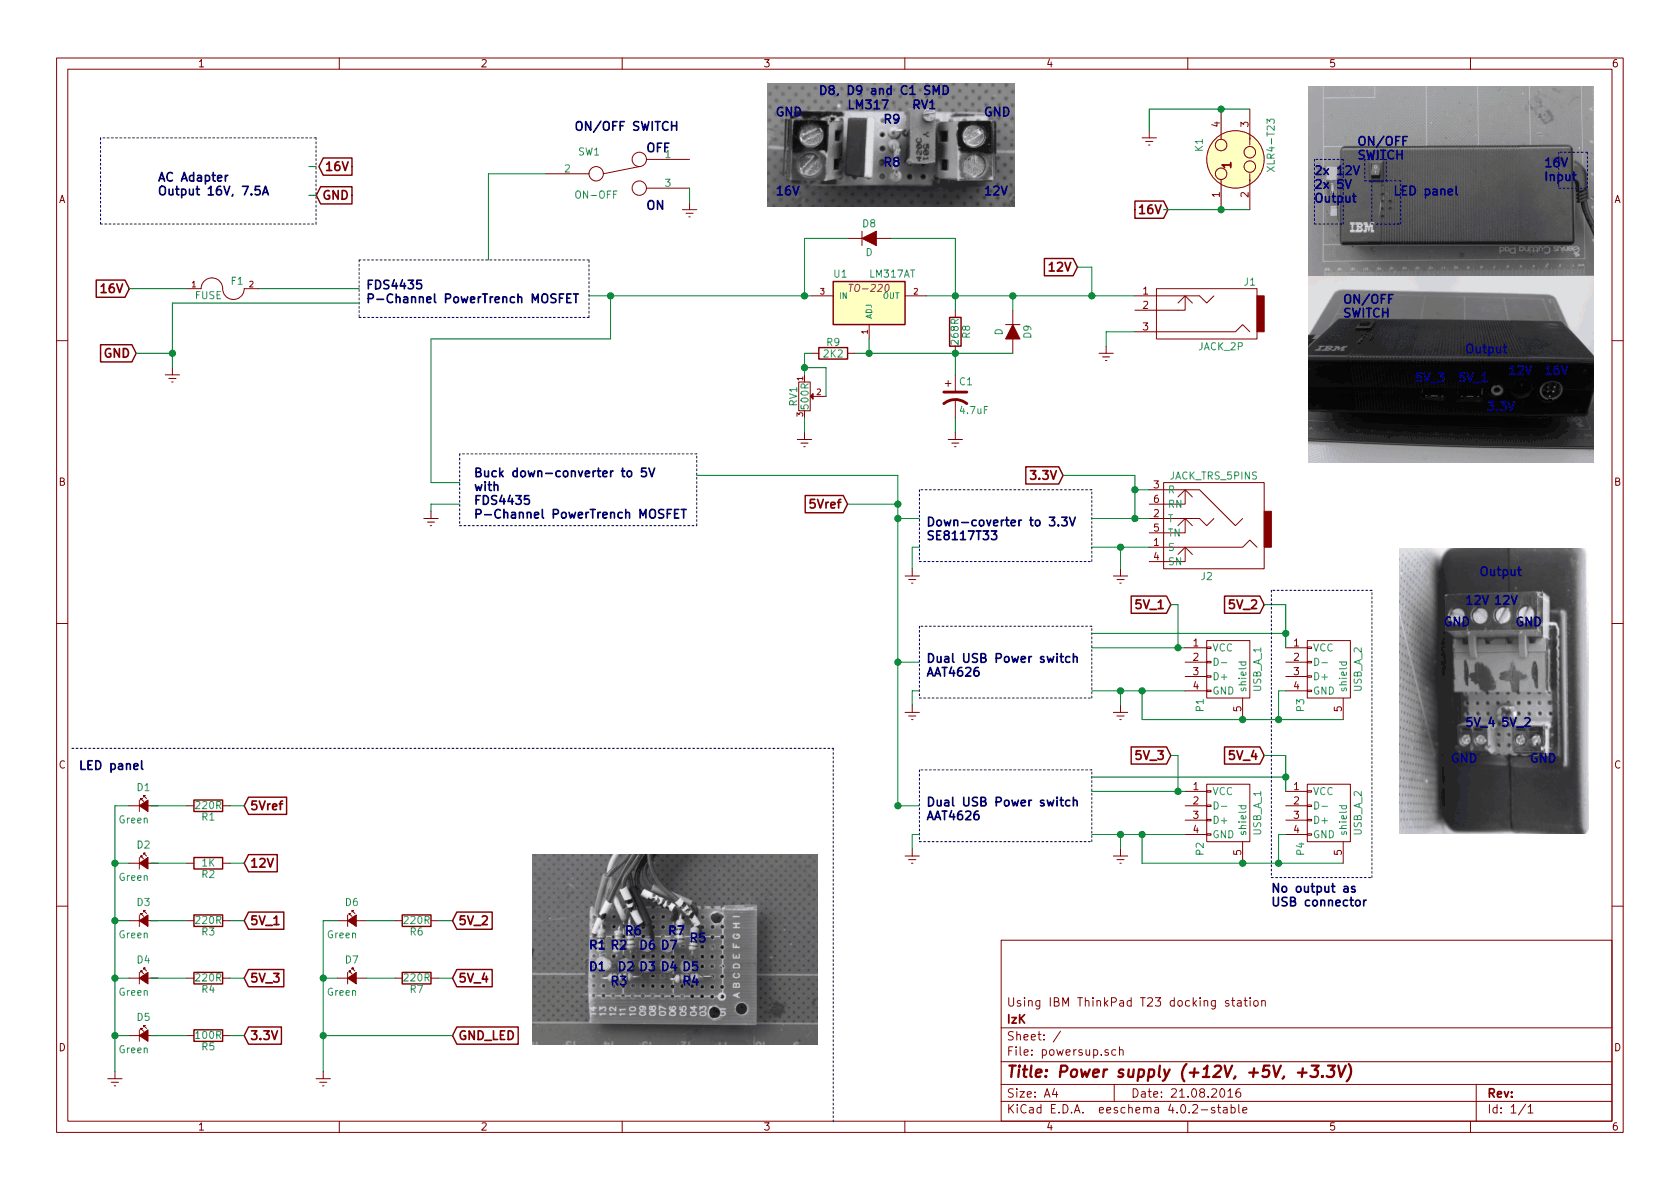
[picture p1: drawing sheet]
EESchema Schematic File Version 2
LIBS:power
LIBS:device
LIBS:transistors
LIBS:conn
LIBS:linear
LIBS:regul
LIBS:74xx
LIBS:cmos4000
LIBS:adc-dac
LIBS:memory
LIBS:xilinx
LIBS:microcontrollers
LIBS:dsp
LIBS:microchip
LIBS:analog_switches
LIBS:motorola
LIBS:texas
LIBS:intel
LIBS:audio
LIBS:interface
LIBS:digital-audio
LIBS:philips
LIBS:display
LIBS:cypress
LIBS:siliconi
LIBS:opto
LIBS:atmel
LIBS:contrib
LIBS:valves
LIBS:powersup-cache
EELAYER 25 0
EELAYER END
$Descr A4 11693 8268
encoding utf-8
Sheet 1 1
Title "Power supply (+12V, +5V, +3.3V)"
Date "21.08.2016"
Rev ""
Comp "IzK"
Comment1 "Using IBM ThinkPad T23 docking station"
Comment2 ""
Comment3 ""
Comment4 ""
$EndDescr
Wire Notes Line
	700  950  700  1550
Wire Notes Line
	700  1550 2200 1550
Wire Notes Line
	2200 1550 2200 950 
Wire Notes Line
	2200 950  700  950 
Text Notes 1100 1350 0    60   ~ 12
AC Adapter\nOutput 16V, 7.5A\n
Text GLabel 2450 1150 0    60   Output ~ 12
16V
Text GLabel 2450 1350 0    60   Output ~ 12
GND
Wire Wire Line
	2200 1150 2150 1150
Wire Wire Line
	2200 1350 2150 1350
$Comp
L JACK_2P J1
U 1 1
P 8350 2150
F 0 "J1" H 8000 1950 50  0000 C CNN
F 1 "JACK_2P" H 8200 2400 50  0000 C CNN
F 2 "" H 8350 2150 50  0000 C CNN
F 3 "" H 8350 2150 50  0000 C CNN
	1    8350 2150
	-1   0    0    1   
$EndComp
$Comp
L LM317AT U1
U 1 1
P 6050 2100
F 0 "U1" H 5850 2300 50  0000 C CNN
F 1 "LM317AT" H 6050 2300 50  0000 L CNN
F 2 "TO-220" H 6050 2200 50  0000 C CIN
F 3 "" H 6050 2100 50  0000 C CNN
	1    6050 2100
	1    0    0    -1  
$EndComp
$Comp
L FUSE F1
U 1 1
P 1550 2000
F 0 "F1" H 1650 2050 50  0000 C CNN
F 1 "FUSE" H 1450 1950 50  0000 C CNN
F 2 "" H 1550 2000 50  0000 C CNN
F 3 "" H 1550 2000 50  0000 C CNN
	1    1550 2000
	1    0    0    -1  
$EndComp
Text GLabel 900  2000 0    60   Input ~ 12
16V
Wire Wire Line
	900  2000 1300 2000
$Comp
L USB_A P1
U 1 1
P 8550 4700
F 0 "P1" H 8750 4500 50  0000 C CNN
F 1 "USB_A_1" H 8500 4900 50  0000 C CNN
F 2 "" V 8500 4600 50  0000 C CNN
F 3 "" V 8500 4600 50  0000 C CNN
	1    8550 4700
	0    1    1    0   
$EndComp
$Comp
L USB_A P2
U 1 1
P 8550 5700
F 0 "P2" H 8750 5500 50  0000 C CNN
F 1 "USB_A_1" H 8500 5900 50  0000 C CNN
F 2 "" V 8500 5600 50  0000 C CNN
F 3 "" V 8500 5600 50  0000 C CNN
	1    8550 5700
	0    1    1    0   
$EndComp
$Comp
L Led_Small D2
U 1 1
P 1000 6000
F 0 "D2" H 950 6125 50  0000 L CNN
F 1 "Green" H 825 5900 50  0000 L CNN
F 2 "" V 1000 6000 50  0000 C CNN
F 3 "" V 1000 6000 50  0000 C CNN
	1    1000 6000
	1    0    0    -1  
$EndComp
$Comp
L Led_Small D3
U 1 1
P 1000 6400
F 0 "D3" H 950 6525 50  0000 L CNN
F 1 "Green" H 825 6300 50  0000 L CNN
F 2 "" V 1000 6400 50  0000 C CNN
F 3 "" V 1000 6400 50  0000 C CNN
	1    1000 6400
	1    0    0    -1  
$EndComp
$Comp
L Led_Small D1
U 1 1
P 1000 5600
F 0 "D1" H 950 5725 50  0000 L CNN
F 1 "Green" H 825 5500 50  0000 L CNN
F 2 "" V 1000 5600 50  0000 C CNN
F 3 "" V 1000 5600 50  0000 C CNN
	1    1000 5600
	1    0    0    -1  
$EndComp
$Comp
L Led_Small D4
U 1 1
P 1000 6800
F 0 "D4" H 950 6925 50  0000 L CNN
F 1 "Green" H 825 6700 50  0000 L CNN
F 2 "" V 1000 6800 50  0000 C CNN
F 3 "" V 1000 6800 50  0000 C CNN
	1    1000 6800
	1    0    0    -1  
$EndComp
$Comp
L Led_Small D5
U 1 1
P 1000 7200
F 0 "D5" H 950 7325 50  0000 L CNN
F 1 "Green" H 825 7100 50  0000 L CNN
F 2 "" V 1000 7200 50  0000 C CNN
F 3 "" V 1000 7200 50  0000 C CNN
	1    1000 7200
	1    0    0    -1  
$EndComp
$Comp
L Led_Small D6
U 1 1
P 2450 6400
F 0 "D6" H 2400 6525 50  0000 L CNN
F 1 "Green" H 2275 6300 50  0000 L CNN
F 2 "" V 2450 6400 50  0000 C CNN
F 3 "" V 2450 6400 50  0000 C CNN
	1    2450 6400
	1    0    0    -1  
$EndComp
$Comp
L Led_Small D7
U 1 1
P 2450 6800
F 0 "D7" H 2400 6925 50  0000 L CNN
F 1 "Green" H 2275 6700 50  0000 L CNN
F 2 "" V 2450 6800 50  0000 C CNN
F 3 "" V 2450 6800 50  0000 C CNN
	1    2450 6800
	1    0    0    -1  
$EndComp
$Comp
L R R1
U 1 1
P 1450 5600
F 0 "R1" V 1530 5600 50  0000 C CNN
F 1 "220R" V 1450 5600 50  0000 C CNN
F 2 "" V 1380 5600 50  0000 C CNN
F 3 "" H 1450 5600 50  0000 C CNN
	1    1450 5600
	0    1    1    0   
$EndComp
$Comp
L R R2
U 1 1
P 1450 6000
F 0 "R2" V 1530 6000 50  0000 C CNN
F 1 "1K" V 1450 6000 50  0000 C CNN
F 2 "" V 1380 6000 50  0000 C CNN
F 3 "" H 1450 6000 50  0000 C CNN
	1    1450 6000
	0    1    1    0   
$EndComp
$Comp
L R R3
U 1 1
P 1450 6400
F 0 "R3" V 1530 6400 50  0000 C CNN
F 1 "220R" V 1450 6400 50  0000 C CNN
F 2 "" V 1380 6400 50  0000 C CNN
F 3 "" H 1450 6400 50  0000 C CNN
	1    1450 6400
	0    1    1    0   
$EndComp
$Comp
L R R4
U 1 1
P 1450 6800
F 0 "R4" V 1530 6800 50  0000 C CNN
F 1 "220R" V 1450 6800 50  0000 C CNN
F 2 "" V 1380 6800 50  0000 C CNN
F 3 "" H 1450 6800 50  0000 C CNN
	1    1450 6800
	0    1    1    0   
$EndComp
$Comp
L R R5
U 1 1
P 1450 7200
F 0 "R5" V 1530 7200 50  0000 C CNN
F 1 "100R" V 1450 7200 50  0000 C CNN
F 2 "" V 1380 7200 50  0000 C CNN
F 3 "" H 1450 7200 50  0000 C CNN
	1    1450 7200
	0    1    1    0   
$EndComp
$Comp
L R R6
U 1 1
P 2900 6400
F 0 "R6" V 2980 6400 50  0000 C CNN
F 1 "220R" V 2900 6400 50  0000 C CNN
F 2 "" V 2830 6400 50  0000 C CNN
F 3 "" H 2900 6400 50  0000 C CNN
	1    2900 6400
	0    1    1    0   
$EndComp
$Comp
L R R7
U 1 1
P 2900 6800
F 0 "R7" V 2980 6800 50  0000 C CNN
F 1 "220R" V 2900 6800 50  0000 C CNN
F 2 "" V 2830 6800 50  0000 C CNN
F 3 "" H 2900 6800 50  0000 C CNN
	1    2900 6800
	0    1    1    0   
$EndComp
$Comp
L Earth #PWR1
U 1 1
P 800 7450
F 0 "#PWR1" H 800 7200 50  0001 C CNN
F 1 "Earth" H 800 7300 50  0001 C CNN
F 2 "" H 800 7450 50  0000 C CNN
F 3 "" H 800 7450 50  0000 C CNN
	1    800  7450
	1    0    0    -1  
$EndComp
$Comp
L Earth #PWR3
U 1 1
P 2250 7450
F 0 "#PWR3" H 2250 7200 50  0001 C CNN
F 1 "Earth" H 2250 7300 50  0001 C CNN
F 2 "" H 2250 7450 50  0000 C CNN
F 3 "" H 2250 7450 50  0000 C CNN
	1    2250 7450
	1    0    0    -1  
$EndComp
Wire Wire Line
	800  5600 800  7450
Wire Wire Line
	800  5600 900  5600
Wire Wire Line
	900  6000 800  6000
Connection ~ 800  6000
Wire Wire Line
	900  6400 800  6400
Connection ~ 800  6400
Wire Wire Line
	900  6800 800  6800
Connection ~ 800  6800
Wire Wire Line
	900  7200 800  7200
Connection ~ 800  7200
Wire Wire Line
	2250 6400 2250 7450
Wire Wire Line
	2250 6400 2350 6400
Wire Wire Line
	2350 6800 2250 6800
Connection ~ 2250 6800
Wire Wire Line
	1300 5600 1050 5600
Wire Wire Line
	1300 6000 1050 6000
Wire Wire Line
	1300 6400 1050 6400
Wire Wire Line
	1300 6800 1050 6800
Wire Wire Line
	1300 7200 1050 7200
Wire Wire Line
	2750 6400 2550 6400
Wire Wire Line
	2750 6800 2550 6800
Text GLabel 1700 5600 2    60   Input ~ 12
5Vref
Text GLabel 1700 6000 2    60   Input ~ 12
12V
Text GLabel 1700 6400 2    60   Input ~ 12
5V_1
Text GLabel 1700 6800 2    60   Input ~ 12
5V_3
Text GLabel 3150 6400 2    60   Input ~ 12
5V_2
Text GLabel 3150 6800 2    60   Input ~ 12
5V_4
Text GLabel 1700 7200 2    60   Input ~ 12
3.3V
Text GLabel 3150 7200 2    60   Input ~ 12
GND_LED
Wire Wire Line
	3150 7200 2250 7200
Connection ~ 2250 7200
Wire Wire Line
	3150 6800 3050 6800
Wire Wire Line
	3150 6400 3050 6400
Wire Wire Line
	1700 5600 1600 5600
Wire Wire Line
	1700 6000 1600 6000
Wire Wire Line
	1700 6400 1600 6400
Wire Wire Line
	1700 6800 1600 6800
Wire Wire Line
	1700 7200 1600 7200
$Comp
L SWITCH_INV SW1
U 1 1
P 4300 1200
F 0 "SW1" H 4100 1350 50  0000 C CNN
F 1 "ON-OFF" H 4150 1050 50  0000 C CNN
F 2 "" H 4300 1200 50  0000 C CNN
F 3 "" H 4300 1200 50  0000 C CNN
	1    4300 1200
	1    0    0    -1  
$EndComp
$Comp
L JACK_TRS_6PINS J2
U 1 1
P 8400 3600
F 0 "J2" H 8400 4000 50  0000 C CNN
F 1 "JACK_TRS_5PINS" H 8350 3300 50  0000 C CNN
F 2 "" H 8500 3450 50  0000 C CNN
F 3 "" H 8500 3450 50  0000 C CNN
	1    8400 3600
	-1   0    0    1   
$EndComp
$Comp
L XLR4-T23 K1
U 1 1
P 8600 1100
F 0 "K1" H 8700 1350 50  0000 C CNN
F 1 "XLR4-T23" H 8700 850 50  0000 C CNN
F 2 "" H 8600 1100 50  0000 C CNN
F 3 "" H 8600 1100 50  0000 C CNN
	1    8600 1100
	0    -1   -1   0   
$EndComp
$Comp
L Earth #PWR15
U 1 1
P 8000 900
F 0 "#PWR15" H 8000 650 50  0001 C CNN
F 1 "Earth" H 8000 750 50  0001 C CNN
F 2 "" H 8000 900 50  0000 C CNN
F 3 "" H 8000 900 50  0000 C CNN
	1    8000 900 
	1    0    0    -1  
$EndComp
Connection ~ 8500 750 
Wire Wire Line
	8000 900  8000 750 
Wire Wire Line
	8000 750  8700 750 
Text GLabel 7900 1450 2    60   Output ~ 12
16V
Wire Wire Line
	8100 1450 8700 1450
Connection ~ 8500 1450
Wire Wire Line
	6450 2050 7900 2050
$Comp
L R R8
U 1 1
P 6650 2300
F 0 "R8" V 6730 2300 50  0000 C CNN
F 1 "268R" V 6650 2300 50  0000 C CNN
F 2 "" V 6580 2300 50  0000 C CNN
F 3 "" H 6650 2300 50  0000 C CNN
	1    6650 2300
	1    0    0    -1  
$EndComp
$Comp
L D D8
U 1 1
P 6050 1650
F 0 "D8" H 6050 1750 50  0000 C CNN
F 1 "D" H 6050 1550 50  0000 C CNN
F 2 "" H 6050 1650 50  0000 C CNN
F 3 "" H 6050 1650 50  0000 C CNN
	1    6050 1650
	1    0    0    -1  
$EndComp
$Comp
L D D9
U 1 1
P 7050 2300
F 0 "D9" H 7050 2400 50  0000 C CNN
F 1 "D" H 7050 2200 50  0000 C CNN
F 2 "" H 7050 2300 50  0000 C CNN
F 3 "" H 7050 2300 50  0000 C CNN
	1    7050 2300
	0    1    1    0   
$EndComp
$Comp
L CP1 C1
U 1 1
P 6650 2750
F 0 "C1" H 6675 2850 50  0000 L CNN
F 1 "4.7uF" H 6675 2650 50  0000 L CNN
F 2 "" H 6650 2750 50  0000 C CNN
F 3 "" H 6650 2750 50  0000 C CNN
	1    6650 2750
	1    0    0    -1  
$EndComp
$Comp
L POT RV1
U 1 1
P 5600 2750
F 0 "RV1" H 5600 2670 50  0000 C CNN
F 1 "500R" H 5600 2750 50  0000 C CNN
F 2 "" H 5600 2750 50  0000 C CNN
F 3 "" H 5600 2750 50  0000 C CNN
	1    5600 2750
	0    1    1    0   
$EndComp
Wire Wire Line
	6650 1650 6650 2150
Connection ~ 6650 2050
Wire Wire Line
	7050 2150 7050 2050
Connection ~ 7050 2050
Wire Wire Line
	5950 2450 7050 2450
Connection ~ 6050 2450
Connection ~ 6650 2450
Wire Wire Line
	6650 2600 6650 2450
Wire Wire Line
	6200 1650 6650 1650
Wire Wire Line
	5600 1650 5900 1650
$Comp
L Earth #PWR10
U 1 1
P 6650 3000
F 0 "#PWR10" H 6650 2750 50  0001 C CNN
F 1 "Earth" H 6650 2850 50  0001 C CNN
F 2 "" H 6650 3000 50  0000 C CNN
F 3 "" H 6650 3000 50  0000 C CNN
	1    6650 3000
	1    0    0    -1  
$EndComp
$Comp
L Earth #PWR6
U 1 1
P 5600 3000
F 0 "#PWR6" H 5600 2750 50  0001 C CNN
F 1 "Earth" H 5600 2850 50  0001 C CNN
F 2 "" H 5600 3000 50  0000 C CNN
F 3 "" H 5600 3000 50  0000 C CNN
	1    5600 3000
	1    0    0    -1  
$EndComp
Wire Wire Line
	6650 2900 6650 3000
Wire Wire Line
	5600 2900 5600 3000
Wire Wire Line
	5650 2050 4100 2050
$Comp
L Earth #PWR5
U 1 1
P 4800 1400
F 0 "#PWR5" H 4800 1150 50  0001 C CNN
F 1 "Earth" H 4800 1250 50  0001 C CNN
F 2 "" H 4800 1400 50  0000 C CNN
F 3 "" H 4800 1400 50  0000 C CNN
	1    4800 1400
	1    0    0    -1  
$EndComp
Wire Wire Line
	4800 1300 4800 1400
Text GLabel 700  2450 2    60   Output ~ 12
GND
$Comp
L Earth #PWR2
U 1 1
P 1200 2550
F 0 "#PWR2" H 1200 2300 50  0001 C CNN
F 1 "Earth" H 1200 2400 50  0001 C CNN
F 2 "" H 1200 2550 50  0000 C CNN
F 3 "" H 1200 2550 50  0000 C CNN
	1    1200 2550
	1    0    0    -1  
$EndComp
Wire Wire Line
	1200 2100 1200 2550
Wire Wire Line
	1200 2450 950  2450
Text Notes 2550 2100 0    60   ~ 12
FDS4435\nP-Channel PowerTrench MOSFET
Wire Notes Line
	2500 1800 2500 2200
Wire Notes Line
	2500 2200 4100 2200
Wire Notes Line
	4100 2200 4100 1800
Wire Notes Line
	4100 1800 2500 1800
Wire Wire Line
	1800 2000 2500 2000
Wire Wire Line
	3800 1200 3400 1200
Wire Wire Line
	3400 1200 3400 1800
Text Notes 3300 3600 0    60   ~ 12
Buck down-converter to 5V\nwith\nFDS4435\nP-Channel PowerTrench MOSFET
Wire Notes Line
	3200 3150 3200 3650
Wire Notes Line
	3200 3650 4850 3650
Wire Notes Line
	4850 3650 4850 3150
Wire Notes Line
	4850 3150 3200 3150
Wire Notes Line
	6400 5350 6400 5850
Wire Notes Line
	6400 5850 7600 5850
Wire Notes Line
	7600 5850 7600 5350
Wire Notes Line
	7600 5350 6400 5350
Text Notes 6450 5700 0    60   ~ 12
Dual USB Power switch\nAAT4626
Wire Notes Line
	6400 4350 6400 4850
Wire Notes Line
	6400 4850 7600 4850
Wire Notes Line
	7600 4850 7600 4350
Wire Notes Line
	7600 4350 6400 4350
Text Notes 6450 4700 0    60   ~ 12
Dual USB Power switch\nAAT4626
Wire Wire Line
	7600 4500 8250 4500
Wire Wire Line
	7600 4800 8250 4800
Wire Wire Line
	7600 5500 8250 5500
Wire Wire Line
	7600 5800 8250 5800
Wire Notes Line
	6400 3400 6400 3900
Wire Notes Line
	6400 3900 7600 3900
Wire Notes Line
	7600 3900 7600 3400
Wire Notes Line
	7600 3400 6400 3400
Text Notes 6450 3750 0    60   ~ 12
Down-coverter to 3.3V\nSE8117T33
Wire Wire Line
	7600 3800 8000 3800
Wire Wire Line
	7600 3600 8000 3600
Wire Wire Line
	8000 3400 7900 3400
Wire Wire Line
	7900 3300 7900 3600
Connection ~ 7900 3600
$Comp
L Earth #PWR12
U 1 1
P 7800 3950
F 0 "#PWR12" H 7800 3700 50  0001 C CNN
F 1 "Earth" H 7800 3800 50  0001 C CNN
F 2 "" H 7800 3950 50  0000 C CNN
F 3 "" H 7800 3950 50  0000 C CNN
	1    7800 3950
	1    0    0    -1  
$EndComp
Wire Wire Line
	7800 3950 7800 3800
Connection ~ 7800 3800
$Comp
L Earth #PWR13
U 1 1
P 7800 4900
F 0 "#PWR13" H 7800 4650 50  0001 C CNN
F 1 "Earth" H 7800 4750 50  0001 C CNN
F 2 "" H 7800 4900 50  0000 C CNN
F 3 "" H 7800 4900 50  0000 C CNN
	1    7800 4900
	1    0    0    -1  
$EndComp
Wire Wire Line
	7800 4900 7800 4800
Connection ~ 7800 4800
$Comp
L Earth #PWR14
U 1 1
P 7800 5900
F 0 "#PWR14" H 7800 5650 50  0001 C CNN
F 1 "Earth" H 7800 5750 50  0001 C CNN
F 2 "" H 7800 5900 50  0000 C CNN
F 3 "" H 7800 5900 50  0000 C CNN
	1    7800 5900
	1    0    0    -1  
$EndComp
Wire Wire Line
	7800 5900 7800 5800
Connection ~ 7800 5800
Wire Wire Line
	7950 5000 9350 5000
Wire Wire Line
	7950 5000 7950 4800
Connection ~ 7950 4800
Wire Wire Line
	7950 6000 9350 6000
Wire Wire Line
	7950 6000 7950 5800
Connection ~ 7950 5800
Wire Wire Line
	2500 2100 1200 2100
Connection ~ 1200 2450
Wire Wire Line
	3200 3350 3000 3350
Wire Wire Line
	3000 3350 3000 2350
Wire Wire Line
	3000 2350 4250 2350
Wire Wire Line
	4250 2350 4250 2050
Connection ~ 4250 2050
$Comp
L Earth #PWR4
U 1 1
P 3000 3550
F 0 "#PWR4" H 3000 3300 50  0001 C CNN
F 1 "Earth" H 3000 3400 50  0001 C CNN
F 2 "" H 3000 3550 50  0000 C CNN
F 3 "" H 3000 3550 50  0000 C CNN
	1    3000 3550
	1    0    0    -1  
$EndComp
Wire Wire Line
	3000 3550 3000 3500
Wire Wire Line
	3000 3500 3200 3500
$Comp
L Earth #PWR7
U 1 1
P 6350 3950
F 0 "#PWR7" H 6350 3700 50  0001 C CNN
F 1 "Earth" H 6350 3800 50  0001 C CNN
F 2 "" H 6350 3950 50  0000 C CNN
F 3 "" H 6350 3950 50  0000 C CNN
	1    6350 3950
	1    0    0    -1  
$EndComp
$Comp
L Earth #PWR8
U 1 1
P 6350 4900
F 0 "#PWR8" H 6350 4650 50  0001 C CNN
F 1 "Earth" H 6350 4750 50  0001 C CNN
F 2 "" H 6350 4900 50  0000 C CNN
F 3 "" H 6350 4900 50  0000 C CNN
	1    6350 4900
	1    0    0    -1  
$EndComp
$Comp
L Earth #PWR9
U 1 1
P 6350 5900
F 0 "#PWR9" H 6350 5650 50  0001 C CNN
F 1 "Earth" H 6350 5750 50  0001 C CNN
F 2 "" H 6350 5900 50  0000 C CNN
F 3 "" H 6350 5900 50  0000 C CNN
	1    6350 5900
	1    0    0    -1  
$EndComp
Wire Wire Line
	6350 5900 6350 5800
Wire Wire Line
	6350 5800 6400 5800
Wire Wire Line
	6350 4900 6350 4800
Wire Wire Line
	6350 4800 6400 4800
Wire Wire Line
	6350 3950 6350 3800
Wire Wire Line
	6350 3800 6400 3800
Text GLabel 5900 3500 0    60   Input ~ 12
5Vref
Wire Wire Line
	5900 3500 6250 3500
Connection ~ 6250 3500
Text GLabel 7500 1850 0    60   Input ~ 12
12V
Wire Wire Line
	7500 1850 7600 1850
Wire Wire Line
	7600 1850 7600 2050
Connection ~ 7600 2050
$Comp
L Earth #PWR11
U 1 1
P 7700 2400
F 0 "#PWR11" H 7700 2150 50  0001 C CNN
F 1 "Earth" H 7700 2250 50  0001 C CNN
F 2 "" H 7700 2400 50  0000 C CNN
F 3 "" H 7700 2400 50  0000 C CNN
	1    7700 2400
	1    0    0    -1  
$EndComp
Wire Wire Line
	7900 2300 7700 2300
Wire Wire Line
	7700 2300 7700 2400
Text GLabel 7400 3300 0    60   Input ~ 12
3.3V
Text GLabel 8150 4200 0    60   Input ~ 12
5V_1
Text GLabel 8150 5250 0    60   Input ~ 12
5V_3
Wire Wire Line
	7400 3300 7900 3300
Connection ~ 7900 3400
Text GLabel 8800 4200 0    60   Input ~ 12
5V_2
Text GLabel 8800 5250 0    60   Input ~ 12
5V_4
$Comp
L USB_A P3
U 1 1
P 9250 4700
F 0 "P3" H 9450 4500 50  0000 C CNN
F 1 "USB_A_2" H 9200 4900 50  0000 C CNN
F 2 "" V 9200 4600 50  0000 C CNN
F 3 "" V 9200 4600 50  0000 C CNN
	1    9250 4700
	0    1    1    0   
$EndComp
$Comp
L USB_A P4
U 1 1
P 9250 5700
F 0 "P4" H 9450 5500 50  0000 C CNN
F 1 "USB_A_2" H 9200 5900 50  0000 C CNN
F 2 "" V 9200 5600 50  0000 C CNN
F 3 "" V 9200 5600 50  0000 C CNN
	1    9250 5700
	0    1    1    0   
$EndComp
Connection ~ 8650 5000
Connection ~ 8650 6000
Wire Wire Line
	8950 5800 8900 5800
Wire Wire Line
	8900 5800 8900 6000
Connection ~ 8900 6000
Wire Wire Line
	8950 4200 8950 4500
Wire Wire Line
	8950 4400 7600 4400
Wire Wire Line
	8950 5250 8950 5500
Wire Wire Line
	8950 5400 7600 5400
Wire Wire Line
	8150 4200 8200 4200
Wire Wire Line
	8200 4200 8200 4500
Connection ~ 8200 4500
Wire Wire Line
	8800 4200 8950 4200
Connection ~ 8950 4400
Wire Wire Line
	8150 5250 8200 5250
Wire Wire Line
	8200 5250 8200 5500
Connection ~ 8200 5500
Wire Wire Line
	8800 5250 8950 5250
Connection ~ 8950 5400
Wire Wire Line
	6400 4600 6250 4600
Connection ~ 6250 4600
Wire Wire Line
	6400 3600 6250 3600
Connection ~ 6250 3600
Wire Wire Line
	6400 5600 6250 5600
Connection ~ 6250 5600
Wire Wire Line
	4850 3300 6250 3300
Wire Wire Line
	6250 3300 6250 5600
Wire Wire Line
	8950 4800 8900 4800
Wire Wire Line
	8900 4800 8900 5000
Connection ~ 8900 5000
Wire Notes Line
	8850 4100 8850 6100
Wire Notes Line
	8850 6100 9550 6100
Wire Notes Line
	9550 6100 9550 4100
Wire Notes Line
	9550 4100 8850 4100
Text Notes 8850 6300 0    60   ~ 12
No output as\nUSB connector
Wire Notes Line
	500  5200 5800 5200
Wire Notes Line
	5800 5200 5800 7800
Text Notes 550  5350 0    60   ~ 12
LED panel
Text Notes 4000 900  0    60   ~ 12
ON/OFF SWITCH
Text Notes 4100 6750 0    60   ~ 12
D1
Text Notes 4100 6600 0    60   ~ 12
R1
Text Notes 4250 6600 0    60   ~ 12
R2
Text Notes 4250 6850 0    60   ~ 12
R3
Text Notes 4750 6850 0    60   ~ 12
R4
Text Notes 4800 6550 0    60   ~ 12
R5
Text Notes 4350 6500 0    60   ~ 12
R6
Text Notes 4650 6500 0    60   ~ 12
R7
Text Notes 4300 6750 0    60   ~ 12
D2
Text Notes 4450 6750 0    60   ~ 12
D3
Text Notes 4600 6750 0    60   ~ 12
D4
Text Notes 4750 6750 0    60   ~ 12
D5
Text Notes 4450 6600 0    60   ~ 12
D6
Text Notes 4600 6600 0    60   ~ 12
D7
Text Notes 10050 4350 0    60   ~ 12
GND
Text Notes 10550 4350 0    60   ~ 12
GND
Text Notes 10200 4200 0    60   ~ 12
12V
Text Notes 10400 4200 0    60   ~ 12
12V
Text Notes 10650 5300 0    60   ~ 12
GND
Text Notes 10100 5300 0    60   ~ 12
GND
Text Notes 10200 5050 0    60   ~ 12
5V_4
Text Notes 10450 5050 0    60   ~ 12
5V_2
Text Notes 10750 2600 0    60   ~ 12
16V
Text Notes 10500 2600 0    60   ~ 12
12V
Text Notes 10350 2850 0    60   ~ 12
3.3V
Text Notes 10150 2650 0    60   ~ 12
5V_1
Text Notes 9850 2650 0    60   ~ 12
5V_3
Text Notes 9350 2200 0    60   ~ 12
ON/OFF \nSWITCH
Text Notes 9450 1100 0    60   ~ 12
ON/OFF\nSWITCH
Text Notes 9700 1350 0    60   ~ 12
LED panel
Wire Notes Line
	9550 1250 9550 1550
Wire Notes Line
	9550 1550 9750 1550
Wire Notes Line
	9750 1550 9750 1250
Wire Notes Line
	9750 1250 9550 1250
Text Notes 5900 750  0    60   ~ 12
LM317
Text Notes 6350 750  0    60   ~ 12
RV1
Text Notes 6150 1150 0    60   ~ 12
R8
Text Notes 5700 650  0    60   ~ 12
D8, D9 and C1 SMD
$Comp
L R R9
U 1 1
P 5800 2450
F 0 "R9" V 5880 2450 50  0000 C CNN
F 1 "2K2" V 5800 2450 50  0000 C CNN
F 2 "" V 5730 2450 50  0000 C CNN
F 3 "" H 5800 2450 50  0000 C CNN
	1    5800 2450
	0    -1   -1   0   
$EndComp
Wire Wire Line
	6050 2350 6050 2450
Wire Wire Line
	5650 2450 5600 2450
Wire Wire Line
	5600 2450 5600 2600
Wire Wire Line
	5750 2750 5750 2550
Wire Wire Line
	5750 2550 5600 2550
Connection ~ 5600 2550
Text Notes 6150 850  0    60   ~ 12
R9
Text Notes 4500 1450 0    60   ~ 12
ON
Text Notes 4500 1050 0    60   ~ 12
OFF
Text Notes 5400 800  0    60   ~ 12
GND
Text Notes 5400 1350 0    60   ~ 12
16V
Text Notes 6850 1350 0    60   ~ 12
12V
Text Notes 6850 800  0    60   ~ 12
GND
Wire Wire Line
	5600 1650 5600 2050
Connection ~ 5600 2050
Wire Notes Line
	9150 1100 9150 1550
Wire Notes Line
	9150 1550 9350 1550
Wire Notes Line
	9350 1550 9350 1100
Wire Notes Line
	9350 1100 9150 1100
Text Notes 9150 1400 0    60   ~ 12
2x 12V\n2x 5V\nOutput
Wire Notes Line
	9500 1100 9500 1250
Wire Notes Line
	9500 1250 9650 1250
Wire Notes Line
	9650 1250 9650 1100
Wire Notes Line
	9650 1100 9500 1100
Wire Notes Line
	10850 1100 10850 1300
Wire Notes Line
	10850 1300 11050 1300
Wire Notes Line
	11050 1300 11050 1050
Wire Notes Line
	11050 1050 10850 1050
Wire Notes Line
	10850 1050 10850 1150
Text Notes 10750 1250 0    60   ~ 12
16V\nInput
Text Notes 10300 4000 0    60   ~ 12
Output
Text Notes 10200 2450 0    60   ~ 12
Output
$EndSCHEMATC
